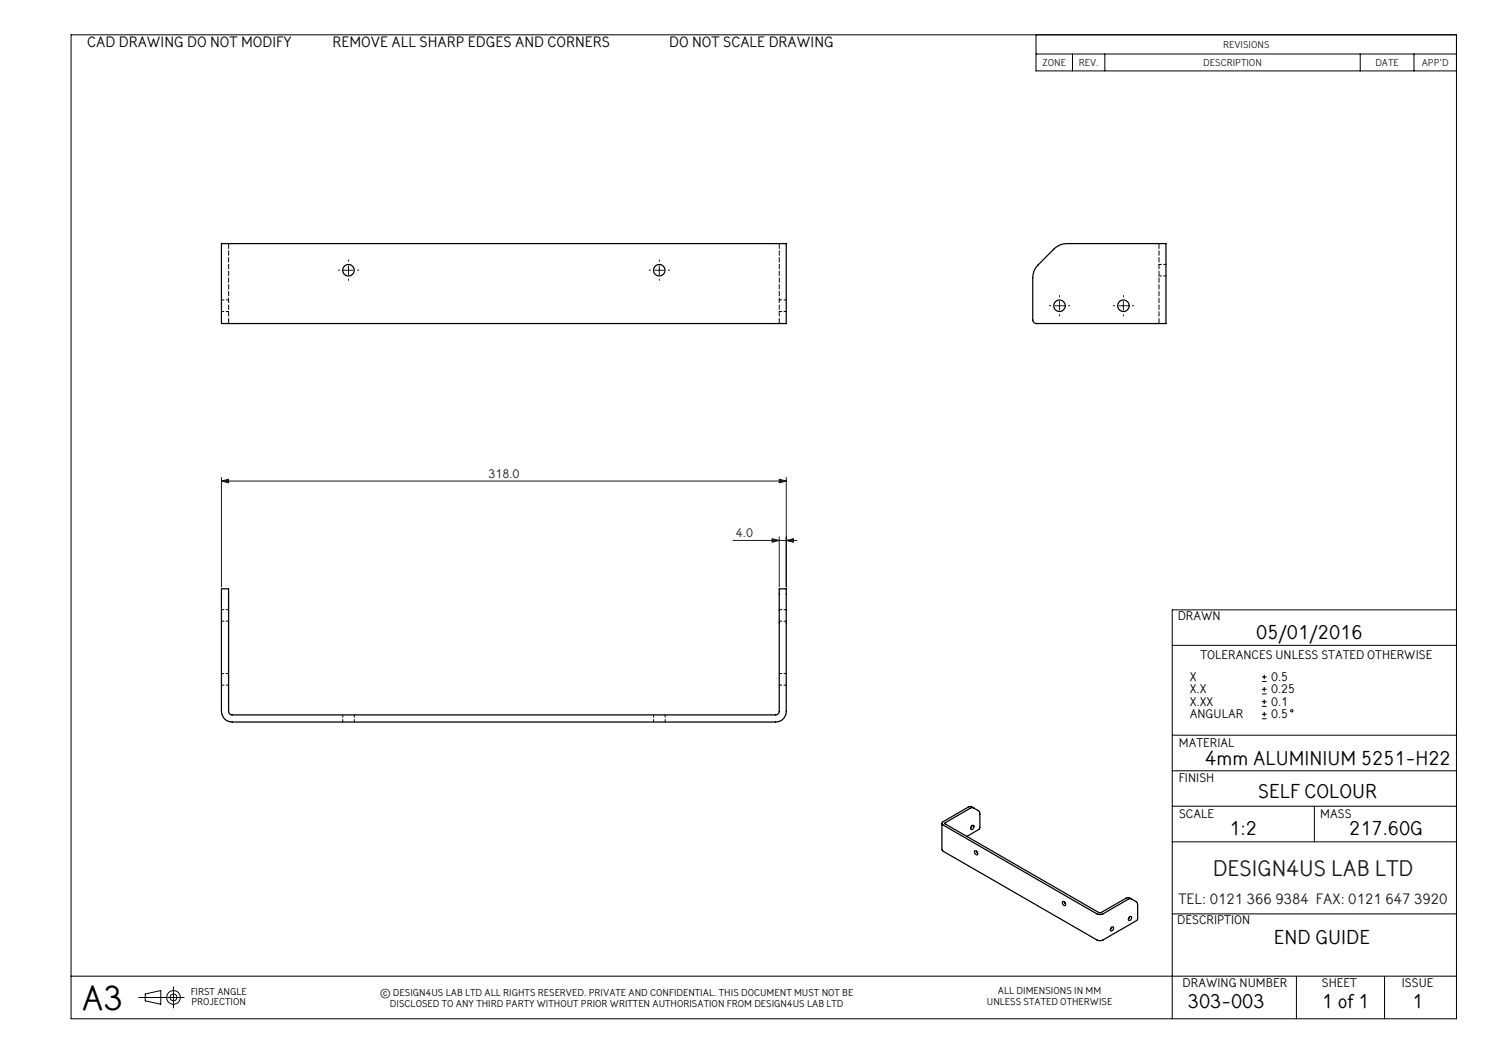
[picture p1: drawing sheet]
<svg xmlns="http://www.w3.org/2000/svg" width="420mm" height="297mm" viewBox="0 0 420 297" stroke-linecap="round" stroke-linejoin="round" font-family="sans-serif">
<g fill="none" stroke="#000" stroke-width=".28">
<path d="M20 9.8h390v277h-390zM291.6 9.8v10.2h118.4M291.6 15.2h118.4M301.9 15.2v4.8M311 15.2v4.8M382.9 15.2v4.8M398 15.2v4.8M410 171.7h-80v115.1M330 181.7h80M355.2 191.9h1.4M355.2 190.6h1.4M355.2 195.4h1.4"/>
<path d="M355.2 194.1h1.4M355.2 198.9h1.4M355.2 197.6h1.4M355.9 189.9v1.3M355.9 193.4v1.3M355.9 196.9v1.3M330 217h80M330 207h80M355.2 202.3h1.4M355.2 201.1h1.4M355.9 200.4v1.3M330 237h80"/>
<path d="M330 227h80M370 227v10M330 257.3h80M20 274.8h390M40.9 279.8l4.4-.9v3.8l-4.4-.9zM48.8 277.8v6M364.9 274.8v12M389.7 274.8v12M39.1 280.8h12.7"/>
<circle cx="363.6" cy="200.1" r=".32"/>
<circle cx="48.8" cy="280.8" r="1.92"/>
<circle cx="48.8" cy="280.8" r=".95"/>
</g>
<g fill="none" stroke="#191924" stroke-width=".28">
<path d="M96.8 76.1h2.5M98.1 74.8v2.5M184.4 76.1h2.4M185.6 74.8v2.5M297 86.1h2.5M298.2 84.8v2.5M315 86.1h2.5M316.2 84.8v2.5M62.3 135.4l2-.5v1zM62.3 134.4v30.8M62.3 135.4h159M219.4 134.9l1.9 .5-1.9 .5z"/>
<path d="M221.3 134.4v30.8M206.3 152.1h18M217.3 151.7l2.1 .4-2.1 .5zM219.4 151.1v14.1M221.3 152.1l2-.4v.9z"/>
</g>
<g fill="none" stroke="#191924" stroke-width=".28" stroke-dasharray="15.2 1.3 1.3 1.3">
<path d="M95.6 76.1h-.4M98.1 73.6v-.4M98.1 78.6v.3M100.6 76.1h.4M183.1 76.1h-.4M185.6 73.6v-.4M185.6 78.6v.3M188.1 76.1h.4M295.8 86.1h-.4M298.3 83.6v-.4M298.3 88.6v.3M300.8 86.1h.3"/>
<path d="M313.8 86.1h-.4M316.3 83.6v-.4M316.3 88.6v.3M318.8 86.1h.3"/>
</g>
<path d="M62.3 135.4l2-.5v1zM219.4 134.9l1.9 .5-1.9 .5zM217.3 151.7l2.1 .4-2.1 .5zM221.3 152.1l2-.4v.9z" fill="#191924"/>
<g fill="none" stroke="#000" stroke-width=".35">
<path d="M62.3 68.6h159v22.5h-159zM296.8 70a5.2 5.2 0 0 1 3.5-1.4h27.9v22.5h-36.5a1.09 1.09 0 0 1-1-1v-12a5 5 0 0 1 1.5-3.5zM62.3 165.8h2v34.5a.96 .96 0 0 0 1 1h153a1.02 1.02 0 0 0 1.1-1v-34.5h1.9v34.5a3 3 0 0 1-3 3h-153a3 3 0 0 1-3-3zM265.1 231.8v7.3l.3 .4 43.4 25.1a1.8 1.8 0 0 0 1.7 0l9.6-5.6 .1-4.7-.4-.5-1.3-.7M273.5 232.5l.3-.2a.61 .61 0 0 1 .2 .8 .61 .61 0 0 1-.7 .3zM273.6 232.5l-.3 .5M274.1 227.5l-.8-.5-.6 .2-7.2 4.1a.5 .5 0 0 0-.4 .5 .5 .5 0 0 0 .4 .5l43.5 25 .9 .2 .6-.2 7-4.1 1-.1M274.1 227.5h-1l-7.1 4.3 43.5 25.2 .4-.1 7.4-4.2h.3l.9 .4M274.1 227.5l1.4 .8 .3 .4v4.4l-.2 .4-3.4 2M274.4 239.5a.65 .65 0 0 1 .7 .4 .65 .65 0 0 1-.1 .8 .81 .81 0 0 1-.6-1.2zM274.9 239.6l.3 .6M299.2 253.8a.65 .65 0 0 1 .6 .4 .65 .65 0 0 1-.1 .7 .82 .82 0 0 1-.5-1.1z"/>
<path d="M299.6 253.9l.4 .6M317.9 258.3a.39 .39 0 0 1 .5-.3 .39 .39 0 0 1 .1 .6l-.4 .5h-.4zM318 258.1l-.3 .6M312.9 261.1l.3-.2a.6 .6 0 0 1 .2 .8 .6 .6 0 0 1-.8 .2zM312.9 261.1l-.3 .5"/>
<circle cx="98.1" cy="76.1" r="1.62"/>
<circle cx="185.6" cy="76.1" r="1.62"/>
<circle cx="298.2" cy="86.1" r="1.62"/>
<circle cx="316.2" cy="86.1" r="1.62"/>
</g>
<path d="M64.4 68.6v22.5M219.4 91.1v-22.5M326.3 91.1v-22.5" fill="none" stroke="#000" stroke-width=".28" stroke-dasharray="1.3 .6" stroke-dashoffset="-.1"/>
<g fill="none" stroke="#000" stroke-width=".28" stroke-dasharray="1.3 .6" stroke-dashoffset=".6">
<path d="M326.3 77.7h2M328.3 74.4h-2M62.4 87.7h2M64.4 84.4h-2M219.4 87.7h2M221.4 84.4h-2M62.4 174.9h2M64.4 171.6h-2M219.4 174.9h2M221.4 171.6h-2M62.4 192.9h2M64.4 189.6h-2"/>
<path d="M219.4 192.9h2M221.4 189.6h-2M96.5 201.2v2M99.7 203.2v-2M184 201.2v2M187.2 203.2v-2"/>
</g>
<text font-size="9.9" x="23" y="284.3">A3</text>
<text font-size="6.3" fill="#191924" x="341.4" y="246.5">DESIGN4US LAB LTD</text>
<g font-size="5.6">
<text x="353.6" y="179.8">05/01/2016</text>
<text x="339.3" y="215.2">4mm ALUMINIUM 5251-H22</text>
<text x="354.2" y="224.7">SELF COLOUR</text>
<text x="346.1" y="235">1:2</text>
<text x="379.8" y="235">217.60G</text>
<text x="358.6" y="265.8">END GUIDE</text>
<text x="334.4" y="283.8">303-003</text>
<text x="372.1" y="283.8">1 of 1</text>
<text x="397.5" y="283.8">1</text>
</g>
<g font-size="4.2">
<text x="24.5" y="13.2">CAD DRAWING DO NOT MODIFY</text>
<text x="93.6" y="13.2">REMOVE ALL SHARP EDGES AND CORNERS</text>
<text x="188.4" y="13.2">DO NOT SCALE DRAWING</text>
</g>
<text font-size="4.2" fill="#191924" x="331.7" y="254.5">TEL: 0121 366 9384 FAX: 0121 647 3920</text>
<g font-size="3.5" fill="#191924">
<text x="137.5" y="134.5">318.0</text>
<text x="207.2" y="151.2">4.0</text>
</g>
<g font-size="3.5">
<text x="331.5" y="174.6">DRAWN</text>
<text x="337.9" y="185.6">TOLERANCES UNLESS STATED OTHERWISE</text>
<text x="334.9" y="191.7">X</text>
<text x="357.8" y="191.7">0.5</text>
<text x="334.9" y="195.2">X.X</text>
<text x="357.8" y="195.2">0.25</text>
<text x="334.9" y="198.7">X.XX</text>
<text x="334.9" y="202.2">ANGULAR</text>
<text x="357.8" y="198.7">0.1</text>
<text x="357.8" y="202.2">0.5</text>
<text x="331.9" y="210.2">MATERIAL</text>
<text x="331.9" y="220.2">FINISH</text>
<text x="331.9" y="230.2">SCALE</text>
<text x="371.7" y="230.2">MASS</text>
<text x="331.4" y="260.2">DESCRIPTION</text>
<text x="332.9" y="277.9">DRAWING NUMBER</text>
<text x="372.1" y="277.9">SHEET</text>
<text x="394.6" y="277.9">ISSUE</text>
</g>
<g font-size="2.8" fill="#191924">
<text x="344.3" y="13.6">REVISIONS</text>
<text x="293.5" y="18.7">ZONE</text>
<text x="303.7" y="18.7">REV.</text>
<text x="338.7" y="18.7">DESCRIPTION</text>
<text x="387.2" y="18.7">DATE</text>
<text x="400.2" y="18.6">APP'D</text>
</g>
<g font-size="2.8">
<text x="53.7" y="280.1">FIRST ANGLE</text>
<text x="107" y="280.4">© DESIGN4US LAB LTD ALL RIGHTS RESERVED. PRIVATE AND CONFIDENTIAL. THIS DOCUMENT MUST NOT BE</text>
<text x="280.9" y="279.8">ALL DIMENSIONS IN MM</text>
<text x="53.9" y="283.1">PROJECTION</text>
<text x="109.8" y="283.4">DISCLOSED TO ANY THIRD PARTY WITHOUT PRIOR WRITTEN AUTHORISATION FROM DESIGN4US LAB LTD</text>
<text x="277.8" y="282.8">UNLESS STATED OTHERWISE</text>
</g>
</svg>
